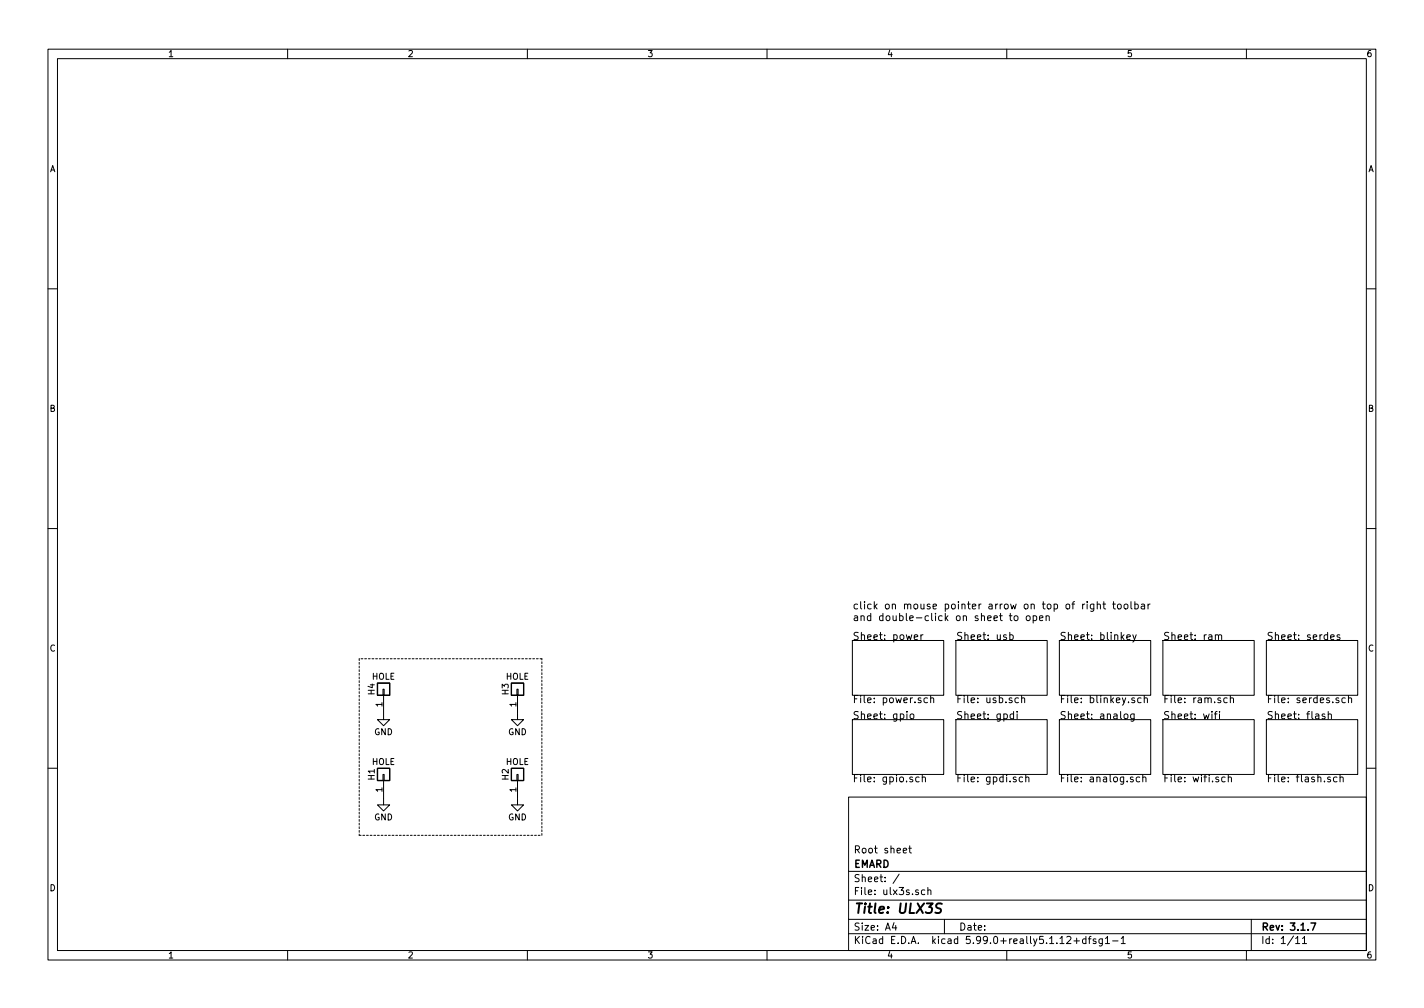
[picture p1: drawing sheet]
<svg xmlns="http://www.w3.org/2000/svg" width="297mm" height="210mm" viewBox="0 0 297 210" stroke-linecap="round" stroke-linejoin="round" font-family="sans-serif">
<g fill="none" stroke="#000" stroke-width=".21">
<path d="M10 10.3h277v189.9h-277zM12 12.2h273v186.1h-273zM60 10.3v1.9M110 10.3v1.9M160 10.3v1.9M210 10.3v1.9M260 10.3v1.9M10 60.2h2M285 60.2h2M10 110.3h2M285 110.3h2M177.8 133.6h19v11.4h-19z"/>
<path d="M190.7 132.9l.7-.1v-.3l-.5-.1-.2 .2 .1 .7h.6M192.1 132.4v1M192.5 132.4l-.4 .3M199.4 133.6h19v11.4h-19zM210.5 128.4h.6M210.6 132.5l.5-.1 .3 .3-.2 .6h-.6M210.6 131.9v1.5M210.7 127.9v1.3l.4 .3M211.6 128.6l.2-.2 .5 .2v.6l-.1 .2-.4 .1-.2-.2zM214.1 128.6l.3-.2 .4 .2 .1 .6-.2 .2-.3 .1-.3-.2zM215.5 128.5l.5-.1 .3 .3-.2 .7h-.6M215.5 128.4v1.6"/>
<path d="M216.8 129l.8-.2-.1-.3-.5-.1-.2 .2 .1 .8h.6M218.2 128.6l.2-.2 .4 .1 .1 1M218.2 128.4v1.1M221 133.6h19v11.4h-19zM226.3 126l-.5 .3M226.8 125.5v.1M226.8 126v1M228.2 126v1.2l-.3 .3h-.4M228.2 126.1l-.5-.1-.3 .3 .2 .6h.6M228.9 126.1l.2-.1 .4 .1v.9M228.9 125.5v1.5M230 126h.6"/>
<path d="M230.3 125.5v1.3l.3 .2M232.1 126h.6M232.3 125.5v1.3l.4 .2M233.2 126.1l.2-.1 .4 .1 .1 .6-.1 .2-.4 .1-.2-.1zM234.5 126.1l.3-.1 .4 .1 .1 .6-.2 .2-.3 .1-.3-.1zM235.1 132.9l.7-.1-.1-.3-.4-.1-.2 .2v.7h.6M235.9 125.5v1.3l.2 .2M236.3 132.4l.4 1M236.7 126.1l.5-.1 .2 .3-.1 .6h-.6M236.7 125.5v1.5M237 132.4l-.5 1.4-.2 .1M238.1 126.1h.6l.1 .9"/>
<path d="M238.8 126.4h-.5a.3 .3 0 0 0-.3 .3 .3 .3 0 0 0 .3 .3l.5-.1M239.5 126v1M239.9 126l-.4 .3M242.6 133.6h19v11.4h-19zM253.5 132.5l.2-.1 .4 .1 .1 .9M254.2 132.6l.2-.2 .4 .1v.9M264.2 133.6h19v11.4h-19zM277.6 132.9l.7-.1-.1-.3-.4-.1-.2 .2v.7h.6M279.5 132.5l-.4-.1-.2 .2 .1 .2 .5 .2v.3h-.6M79.9 143.8h.2v1.2h-.2zM80 145v5.1h1.3l-1.3 1.3-1.3-1.3h1.3M107.8 143.8h.3v1.2h-.3z"/>
<path d="M107.9 145v5.1h1.3l-1.3 1.3-1.2-1.3h1.2M177.8 150.1h19v11.4h-19zM189.2 148.4v.1M189.9 149l.2-.1 .5 .1v.6l-.1 .3h-.4l-.2-.1zM193.5 145.6h-.5l-.3 .2 .2 .7h.6M194.1 145.7l.2-.1h.4l.1 1M194.1 145.1v1.5M199.4 150.1h19v11.4h-19zM211.4 149l-.4-.1-.3 .3 .1 .7h.6M211.4 148.4v1.5M212.2 148.4v.1M212.2 148.9v1"/>
<path d="M212.4 145.6h-.4l-.3 .2 .2 .7h.5M213.1 145.7l.2-.1h.4v1M213.1 145.1v1.5M221 150.1h19v11.4h-19zM234.5 149l.3-.1 .4 .1 .1 .6-.2 .3h-.3l-.3-.1zM236.6 148.9v1.2l-.3 .3h-.4M236.6 149l-.5-.1-.3 .3 .2 .7h.6M236.7 145.6h-.4l-.2 .2v.2l.6 .1v.4h-.6M238 145.6h-.4l-.3 .2 .1 .7h.6M238.7 145.7l.2-.1h.4v1M238.7 145.1v1.5M242.6 150.1h19v11.4h-19z"/>
<path d="M253.3 148.9h.6M253.9 148.4l-.4 .2v1.3M254.4 148.4v.1M254.4 148.9v1M256 145.6h-.5l-.2 .2 .1 .7h.6M256.6 145.7l.3-.1h.3l.1 1M256.6 145.1v1.5M264.2 150.1h19v11.4h-19zM276.4 149l-.4-.1-.2 .2v.2l.6 .2v.4h-.6M277.1 149l.2-.1 .3 .1 .1 .9M277.1 148.4v1.5M280.6 145.6h-.4l-.3 .2 .1 .7h.6"/>
<path d="M281.3 145.7l.2-.1h.4v1M281.3 145.1v1.5M10 160.2h2M79.9 161.5h.2v1.3h-.2zM80 162.8v5.1h1.3l-1.3 1.3-1.3-1.3h1.3M107.8 161.5h.3v1.3h-.3zM107.9 162.8v5.1h1.3l-1.3 1.3-1.2-1.3h1.2M177 166.3h108v32h-108zM188.4 177.4l.7-.1v-.3l-.5-.1-.2 .2 .1 .7h.6M189.6 176.9h.5M189.8 176.4v1.3l.3 .2M191.7 162.1h-.4l-.3 .3 .1 .6h.6"/>
<path d="M192.4 162.2l.2-.1h.4v1M192.4 161.6v1.5M213.3 162.1h-.4l-.3 .3 .1 .6h.6M214 162.2l.2-.1h.4v1M214 161.6v1.5M237.7 162.1h-.4l-.3 .3 .2 .6h.5M238.4 162.2l.2-.1h.4v1M238.4 161.6v1.5M255.5 162.1h-.4l-.3 .3 .2 .6h.5M256.2 162.2l.2-.1h.4l.1 1M256.2 161.6v1.5M278.9 162.1h-.4l-.3 .3 .1 .6h.6"/>
<path d="M279.5 162.2l.3-.1h.3l.1 1M279.5 161.6v1.5M285 160.2h2M60 198.3v1.9M110 198.3v1.9M160 198.3v1.9M177 194.8h108M177 191.8h108M177 187.8h108M177 181.8h108M186.5 192.5l-.4 1h1M186.8 193v1"/>
<path d="M187.6 182.3l-1.3 2M192.9 185.7l-.4-.1-.3 .3 .1 .6h.6M193.5 185.7l.3-.1 .3 .1 .1 .9M193.5 185.1v1.5M197 191.8v3M210 198.3v1.9M222.5 195.5l.6-.2 .3 .5-.9 1h.9M224 196.3h1.2M224.6 195.7v1.1M226.5 195.9l-.4-.1-.3 .3 .1 .6 .2 .1 .4-.1M226.5 195.3v1.5M227 195.8h.6"/>
<path d="M227.6 195.3l-.4 .2v1.3M228.6 195.9l-.4-.1-.2 .2 .1 .3 .5 .1v.3h-.6M229.9 195.8v1.2l-.2 .3h-.4M229.9 195.9l-.4-.1-.3 .3 .1 .6 .2 .1 .4-.1M230.6 195.8l.4-.5v1.5M230.6 196.8h.8M232.1 196.3h1.1M233.9 195.8l.4-.5v1.5M233.9 196.8h.8M260 198.3v1.9M261 191.8v6.5M270.3 195.8l.4-.5v1.5"/>
<path d="M270.3 196.8h.8M271.7 195.8l.4-.5v1.5M271.7 196.8h.8"/>
</g>
<path d="M273.5 192.5h.9l-.6 1.5" fill="none" stroke="#000" stroke-width=".3"/>
<path d="M196.5 188.5l-.8-.1-.4 .4 .1 .5 .6 .2a.48 .48 0 0 1 .3 .5 .48 .48 0 0 1-.4 .4l-.8-.1" fill="none" stroke="#000" stroke-width=".41"/>
<path d="M78.7 142.5h2.6v2.5h-2.6zM106.7 142.5h2.5v2.5h-2.5zM78.7 160.3h2.6v2.5h-2.6zM106.7 160.3h2.5v2.5h-2.5z" fill="none" stroke="#000" stroke-width=".25"/>
<path d="M74.9 137.4v36.8M113 137.4h-38.1M74.9 174.2h38.1M113 174.2v-36.8" fill="none" stroke="#000" stroke-width=".21" stroke-dasharray=".4 .4"/>
<text font-size="2.8" x="178" y="190.5">Title: ULX3S</text>
<g font-size="2.1">
<text x="177.8" y="127.1">click on mouse pointer arrow on top of right toolbar</text>
<text x="177.8" y="129.5">and double-click on sheet to open</text>
<text x="177.8" y="133.5">Sheet: power</text>
<text x="199.4" y="133.5">Sheet: usb</text>
<text x="221" y="133.5">Sheet: blinkey</text>
<text x="242.6" y="133.5">Sheet: ram</text>
<text x="264.2" y="133.5">Sheet: serdes</text>
<text x="177.8" y="146.7">File: power.sch</text>
<text x="199.4" y="146.7">File: usb.sch</text>
<text x="221" y="146.7">File: blinkey.sch</text>
<text x="242.6" y="146.7">File: ram.sch</text>
<text x="264.2" y="146.7">File: serdes.sch</text>
<text x="177.8" y="150">Sheet: gpio</text>
<text x="199.4" y="150">Sheet: gpdi</text>
<text x="221" y="150">Sheet: analog</text>
<text x="242.6" y="150">Sheet: wifi</text>
<text x="264.2" y="150">Sheet: flash</text>
<text x="177.8" y="163.2">File: gpio.sch</text>
<text x="199.4" y="163.2">File: gpdi.sch</text>
<text x="221" y="163.2">File: analog.sch</text>
<text x="242.6" y="163.2">File: wifi.sch</text>
<text x="264.2" y="163.2">File: flash.sch</text>
<text x="178" y="178">Root sheet</text>
<text x="178" y="184">Sheet: /</text>
<text x="178" y="181">EMARD</text>
<text x="178" y="186.7">File: ulx3s.sch</text>
<text x="178" y="196.9">KiCad E.D.A. kicad 5.99.0+really5.1.12+dfsg1-1</text>
<text x="178" y="194.1">Size: A4</text>
<text x="200" y="194.1">Date:</text>
<text x="263" y="194.1">Rev: 3.1.7</text>
<text x="263" y="196.9">Id: 1/11</text>
</g>
<g font-size="1.8">
<text x="35" y="11.9">1</text>
<text x="85" y="11.9">2</text>
<text x="135" y="11.9">3</text>
<text x="185" y="11.9">4</text>
<text x="235" y="11.9">5</text>
<text x="285" y="11.9">6</text>
<text x="10.4" y="35.9">A</text>
<text x="285.4" y="35.9">A</text>
<text x="10.4" y="85.9">B</text>
<text x="285.4" y="85.9">B</text>
<text x="10.4" y="135.9">C</text>
<text x="285.4" y="135.9">C</text>
<text x="77.6" y="141.8">HOLE</text>
<text x="105.5" y="141.8">HOLE</text>
<text x="78.2" y="144.9" transform="rotate(-90 78.2 144.9)">H4</text>
<text x="79.8" y="147.4" transform="rotate(-90 79.8 147.4)">1</text>
<text x="106.1" y="144.9" transform="rotate(-90 106.1 144.9)">H3</text>
<text x="107.7" y="147.4" transform="rotate(-90 107.7 147.4)">1</text>
<text x="78.1" y="153.3">GND</text>
<text x="106" y="153.3">GND</text>
<text x="77.6" y="159.6">HOLE</text>
<text x="105.5" y="159.6">HOLE</text>
<text x="78.2" y="162.7" transform="rotate(-90 78.2 162.7)">H1</text>
<text x="79.8" y="165.2" transform="rotate(-90 79.8 165.2)">1</text>
<text x="106.1" y="162.7" transform="rotate(-90 106.1 162.7)">H2</text>
<text x="107.7" y="165.2" transform="rotate(-90 107.7 165.2)">1</text>
<text x="78.1" y="171.1">GND</text>
<text x="106" y="171.1">GND</text>
<text x="10.4" y="185.9">D</text>
<text x="285.4" y="185.9">D</text>
<text x="35" y="199.9">1</text>
<text x="85" y="199.9">2</text>
<text x="135" y="199.9">3</text>
<text x="185" y="199.9">4</text>
<text x="235" y="199.9">5</text>
<text x="285" y="199.9">6</text>
</g>
</svg>
